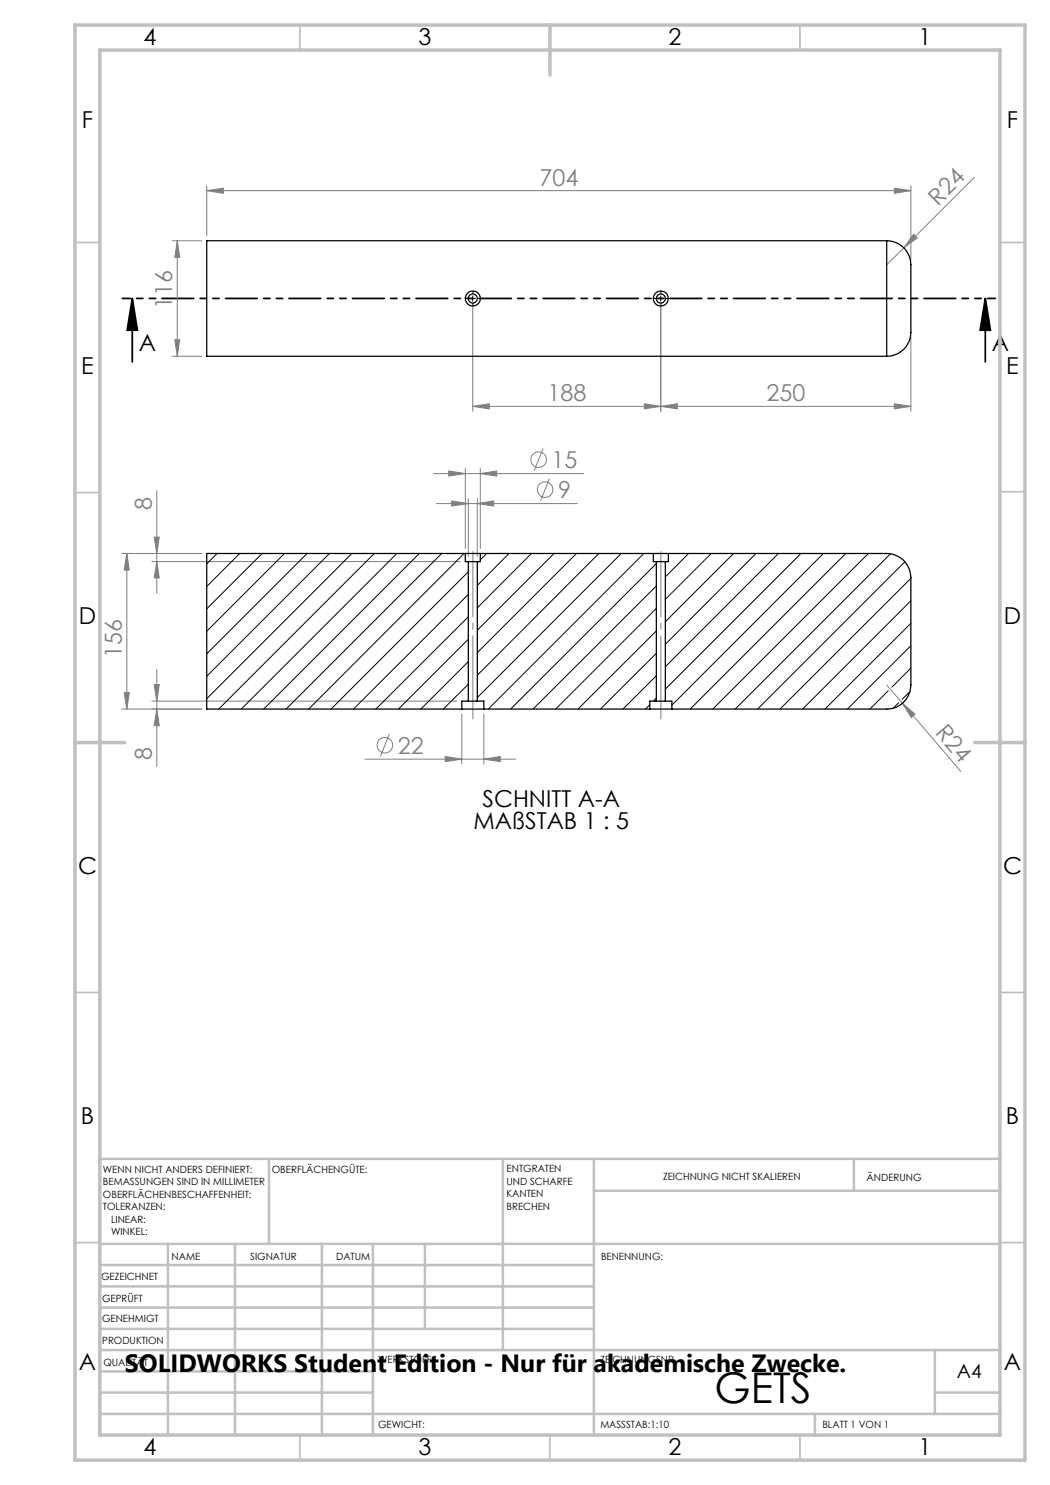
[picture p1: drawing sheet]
<svg xmlns="http://www.w3.org/2000/svg" width="210mm" height="297mm" viewBox="0 0 210 297" stroke-linecap="round" stroke-linejoin="round" font-family="sans-serif">
<g fill="none" stroke="#808080" stroke-width=".2">
<path d="M41.3 38.1l3.4-.5v1.1zM41.3 37.1v10.1M41.3 38.1h140.9M178.9 37.6l3.3 .5-3.3 .6zM182.2 37.1v14.9M194.9 35.5l-14.1 14.1M34.5 48.2h5.9M35.5 48.2l.4 3.3h-.9zM35.5 48.2v23.1M180.8 49.6l-3.5 3.3M182.7 46.8l.7 .8-2.6 2zM34.5 71.3h5.9"/>
<path d="M35 67.9h.9l-.4 3.4zM94.5 60.7v21.6M132.2 60.7v21.6M182.2 67.4v14.9M31.4 98.1v20.6M86.7 94.7h30.1M89.7 94.2l3.4 .5-3.4 .5zM93.1 93.7v16M93.7 99.7v11.6M94.5 81.3l3.4-.6v1.1zM95.5 99.7v11.6M96.1 94.7l3.2-.5v1z"/>
<path d="M96.1 93.7v16M108.6 89.7l-1.8 4.5M109.9 95.7l-1.8 4.5M128.9 80.7l3.3 .6-3.3 .5zM132.2 81.3l3.3-.6v1.1zM178.9 80.7l3.3 .6-3.3 .5zM182.2 81.3h-87.7M24.3 110.7h16.1M25.4 110.7l.5 3.3h-1.1zM25.4 110.7v31.1M30.4 112.3h61.6M30.8 107.4h1.1l-.5 3.3z"/>
<path d="M31.4 112.3l.5 3.3h-1.1zM87.3 100.7h28.2M90.3 100.2l3.4 .5-3.4 .5zM95.5 100.7l3.2-.5v1zM24.8 138.5h1.1l-.5 3.3zM30.8 136.9h1.1l-.5 3.3zM31.4 133.9v19.4M177.3 137l14.9 17.3M24.3 141.8h16.1M30.4 140.2h61M31.4 141.8l.5 3.3h-1.1zM73 151.8h30.1"/>
<path d="M77.9 146.8l-1.8 4.5M89 151.3l3.4 .5-3.4 .5zM92.4 142.8v10M96.8 151.8l3.2-.5v1zM96.8 142.8v10M180.5 140.6l2.5 2.2-.8 .7z"/>
<circle cx="107.7" cy="91.9" r="1.55"/>
<circle cx="109" cy="97.9" r="1.56"/>
<circle cx="77" cy="149" r="1.55"/>
</g>
<path d="M26.5 59.7l1 6.3h-2.1zM26.5 59.7v12.7M197.1 59.7l1 6.3h-2.1zM197.1 59.7v12.7" fill="none" stroke="#000" stroke-width=".35"/>
<path d="M93.6 59.7h-.4M94.6 58.7v-.4M95.6 59.7h.4M131.2 59.7h-.4M132.2 58.7v-.4M133.2 59.7h.4M94.6 60.7v.4M132.2 60.7v.4" fill="none" stroke="#000" stroke-width=".2" stroke-dasharray="15.2 1.3 1.3 1.3"/>
<path d="M94.1 59.7h1M94.5 59.2v1M131.7 59.7h.9M132.2 59.2v1" fill="none" stroke="#000" stroke-width=".2"/>
<path d="M199.1 59.7h-174.6" fill="none" stroke="#000" stroke-width=".35" stroke-dasharray="6.3 1.3 1.3 1.3 1.3 1.3" stroke-dashoffset="4.8"/>
<path d="M94.6 140.2v3.6M132.2 140.2v3.6" fill="none" stroke="#808080" stroke-width=".2" stroke-dasharray="15.2 1.3 1.3 1.3"/>
<path d="M94.6 110.3v29.9M132.2 110.3v29.9" fill="none" stroke="#808080" stroke-width=".2" stroke-dasharray="15.2 1.3 1.3 1.3" stroke-dashoffset="2.2"/>
<g fill="none" stroke="#c0c0c0" stroke-width=".35">
<path d="M60 5v5M160 5v5M15 48.5h5M200 48.5h5M15 98.5h5M200 98.4h5M15 198.5h5M200 198.5h5M15 248.5h5M200 248.5h5M60 287v5M110 287v5"/>
<path d="M160 287v5"/>
</g>
<g fill="none" stroke="#c0c0c0" stroke-width=".5">
<path d="M53.8 231.8v17M100.6 231.8v38.2M118.8 231.8v55.2M118.8 238.2h81.2M170.8 231.8v6.4M200 231.8h-180v55.2M20 248.8h180M20 257.3h98.8M20 253h98.8M33.6 248.8v38.2M47 248.8v38.2M64.4 248.8v38.2"/>
<path d="M74.6 248.8v38.2M85 248.8v17M20 265.8h98.8M20 261.5h98.8M20 278.5h54.6M20 274.3h54.6M20 270h180M187 278.5h13M187 270v12.8M20 282.8h180M163 282.8v4.2"/>
</g>
<path d="M15 5h190v287h-190zM20 10h180v277h-180zM110 5v10M15 148.5h10M195 148.5h10" fill="none" stroke="#c0c0c0" stroke-width=".7"/>
<path d="M197.1 59.7l1 6.3h-2.1zM26.5 59.7l1 6.3h-2.1z" fill="#000"/>
<g fill="#808080">
<path d="M182.7 46.8l.7 .8-2.6 2z"/>
<path d="M180.5 140.6l2.5 2.2-.8 .7z"/>
<path d="M178.9 37.6l3.3 .5-3.3 .6zM41.3 38.1l3.4-.5v1.1zM128.9 80.7l3.3 .6-3.3 .5zM94.5 81.3l3.4-.6v1.1z"/>
<path d="M132.2 81.3l3.3-.6v1.1zM178.9 80.7l3.3 .6-3.3 .5zM89.7 94.2l3.4 .5-3.4 .5zM96.1 94.7l3.2-.5v1zM90.3 100.2l3.4 .5-3.4 .5zM95.5 100.7l3.2-.5v1zM89 151.3l3.4 .5-3.4 .5zM96.8 151.8l3.2-.5v1z"/>
<path d="M31.4 112.3l.5 3.3h-1.1zM30.8 107.4h1.1l-.5 3.3zM31.4 141.8l.5 3.3h-1.1zM30.8 136.9h1.1l-.5 3.3z"/>
<path d="M35.5 48.2l.4 3.3h-.9zM35 67.9h.9l-.4 3.4zM25.4 110.7l.5 3.3h-1.1zM24.8 138.5h1.1l-.5 3.3z"/>
</g>
<g fill="none" stroke="#000" stroke-width=".25">
<path d="M177.3 48.2a4.9 4.9 0 0 1 4.9 4.7v13.6a4.8 4.8 0 0 1-4.9 4.8M177.3 48.2h-136v23.1h136M177.3 48.2v23.1M93.1 110.7h3M93.1 110.7h-51.8v31.1h51.1M93.1 110.7v1.6h.6M93.7 112.3h1.8M93.7 112.3v27.9M95.5 112.3v27.9M96.1 110.7h34.6M96.1 110.7v1.6h-.6M130.7 110.7h3"/>
<path d="M130.7 110.7v1.6h.6M131.3 112.3h1.8M131.3 112.3v27.9M133.1 112.3v27.9M133.7 110.7h43.6a4.8 4.8 0 0 1 4.9 4.8v21.5a4.8 4.8 0 0 1-4.9 4.8h-42.9M133.7 110.7v1.6h-.6M92.4 141.8h4.4M93.7 140.2h1.8M93.7 140.2h-1.3v1.6M95.5 140.2h1.3v1.6M96.8 141.8h33.2M130 141.8h4.4"/>
<path d="M131.3 140.2h1.8M131.3 140.2h-1.3v1.6M133.1 140.2h1.3v1.6"/>
<circle cx="94.6" cy="59.7" r="1.5"/>
<circle cx="94.6" cy="59.7" r=".9"/>
<circle cx="132.2" cy="59.7" r="1.5"/>
<circle cx="132.2" cy="59.7" r=".9"/>
</g>
<g fill="none" stroke="#000" stroke-width=".2">
<path d="M43.4 110.7l-2.1 2.1M47.9 110.7l-6.6 6.6M52.4 110.7l-11.1 11.1M56.9 110.7l-15.6 15.6M61.4 110.7l-20.1 20.1M65.9 110.7l-24.6 24.6M70.4 110.7l-29.1 29M74.9 110.7l-31.2 31.1M79.4 110.7l-31.1 31.1M83.9 110.7l-31.2 31.1M88.3 110.7l-31.1 31.1M92.8 110.7l-31.1 31.1"/>
<path d="M93.7 114.4l-27.5 27.4M93.7 118.9l-23 22.9M95.7 112.3l-.2 .3M97.3 110.7l-1.2 1.3M101.8 110.7l-6.3 6.4M106.3 110.7l-10.8 10.9M110.8 110.7l-15.3 15.3M115.3 110.7l-19.8 19.8M119.8 110.7l-24.3 24.3M124.2 110.7l-28.7 28.8M128.8 110.7l-31.2 31.1M131.3 112.7l-29.2 29.1"/>
<path d="M131.3 117.2l-24.7 24.6M137.7 110.7l-4.6 4.7M142.2 110.7l-9.1 9.2M146.7 110.7l-13.6 13.7M151.2 110.7l-18.1 18.2M155.7 110.7l-22.6 22.6M160.2 110.7l-27.1 27.1M164.7 110.7l-30.3 30.3M169.2 110.7l-31.2 31.1M173.7 110.7l-31.1 31.1M178.1 110.8l-31.1 31M181 112.4l-29.5 29.4"/>
<path d="M182.2 115.7l-26.2 26.1M93.7 123.4l-18.5 18.4M93.7 132.3l-9.5 9.5M93.7 127.8l-14 14M93.7 136.8l-5 5M131.3 121.7l-20.2 20.1M131.3 126.2l-15.7 15.6M131.3 130.7l-11.2 11.1M131.3 135.1l-6.7 6.7M131.3 139.6l-.6 .6M177.7 138.1l-3.7 3.7M182 138.3l-1.6 1.5"/>
<path d="M182.2 120.2l-21.7 21.6M182.2 124.7l-17.2 17.1M182.2 129.1l-12.7 12.7M182.2 133.6l-3.8 3.8M130 140.9l-.9 .9M179.7 140.5l-1.1 1.1"/>
</g>
<text font-size="8.5" x="142.9" y="280.6">GETS</text>
<text font-size="5" x="25" y="274.4">SOLIDWORKS Student Edition - Nur für akademische Zwecke.</text>
<g font-size="4.7">
<text x="28.7" y="9">4</text>
<text x="83.7" y="9">3</text>
<text x="133.7" y="9">2</text>
<text x="183.7" y="9">1</text>
<text x="16.4" y="25.5">F</text>
<text x="201.4" y="25.5">F</text>
<text x="27.8" y="70.3">A</text>
<text x="198.3" y="70.3">A</text>
<text x="16.3" y="74.7">E</text>
<text x="201.3" y="74.8">E</text>
<text x="15.8" y="124.7">D</text>
<text x="200.8" y="124.7">D</text>
<text x="96.5" y="161.4">SCHNITT A-A</text>
<text x="94.7" y="165.9">MAßSTAB 1 : 5</text>
<text x="15.6" y="174.7">C</text>
<text x="200.6" y="174.8">C</text>
<text x="16.2" y="224.7">B</text>
<text x="201.2" y="224.7">B</text>
<text x="15.8" y="274">A</text>
<text x="200.8" y="274">A</text>
<text x="28.7" y="291">4</text>
<text x="83.7" y="291">3</text>
<text x="133.7" y="291">2</text>
<text x="183.7" y="291">1</text>
</g>
<g font-size="4.7" fill="#808080">
<text x="107.9" y="37.1">704</text>
<text x="187.6" y="41.3" transform="rotate(-45 187.6 41.3)">R24</text>
<text x="34.5" y="61.8" transform="rotate(-90 34.5 61.8)">116</text>
<text x="109.5" y="80.2">188</text>
<text x="153.3" y="80.2">250</text>
<text x="110.3" y="93.6">15</text>
<text x="30.4" y="102" transform="rotate(-90 30.4 102)">8</text>
<text x="111.6" y="99.6">9</text>
<text x="24.4" y="131.6" transform="rotate(-90 24.4 131.6)">156</text>
<text x="186.9" y="146.6" transform="rotate(49 186.9 146.6)">R24</text>
<text x="30.4" y="152" transform="rotate(-90 30.4 152)">8</text>
<text x="79.6" y="150.7">22</text>
</g>
<text font-size="3.9" x="191.4" y="275.6">A4</text>
<g font-size="2">
<text x="20.6" y="234.6">WENN NICHT ANDERS DEFINIERT:</text>
<text x="20.6" y="237.1">BEMASSUNGEN SIND IN MILLIMETER</text>
<text x="20.6" y="239.6">OBERFLÄCHENBESCHAFFENHEIT:</text>
<text x="54.4" y="234.6">OBERFLÄCHENGÜTE:</text>
<text x="101.3" y="234.5">ENTGRATEN</text>
<text x="101.3" y="237">UND SCHARFE</text>
<text x="101.3" y="239.5">KANTEN</text>
<text x="132.6" y="236">ZEICHNUNG NICHT SKALIEREN</text>
<text x="173.3" y="236.2">ÄNDERUNG</text>
<text x="20.6" y="242.1">TOLERANZEN:</text>
<text x="22.2" y="244.6">LINEAR:</text>
<text x="101.3" y="242">BRECHEN</text>
<text x="22.2" y="247.1">WINKEL:</text>
<text x="34.3" y="252">NAME</text>
<text x="50" y="251.9">SIGNATUR</text>
<text x="67.2" y="251.9">DATUM</text>
<text x="120.2" y="251.9">BENENNUNG:</text>
<text x="20.2" y="256.1">GEZEICHNET</text>
<text x="20.4" y="260.3">GEPRÜFT</text>
<text x="20.4" y="264.4">GENEHMIGT</text>
<text x="20.5" y="268.8">PRODUKTION</text>
<text x="20.7" y="273.1">QUALITÄT</text>
<text x="75.6" y="272.5">WERKSTOFF:</text>
<text x="120.1" y="272.5">ZEICHNUNGSNR.</text>
<text x="75.6" y="285.5">GEWICHT:</text>
<text x="120.1" y="285.6">MASSSTAB:1:10</text>
<text x="164.5" y="285.6">BLATT 1 VON 1</text>
</g>
</svg>
